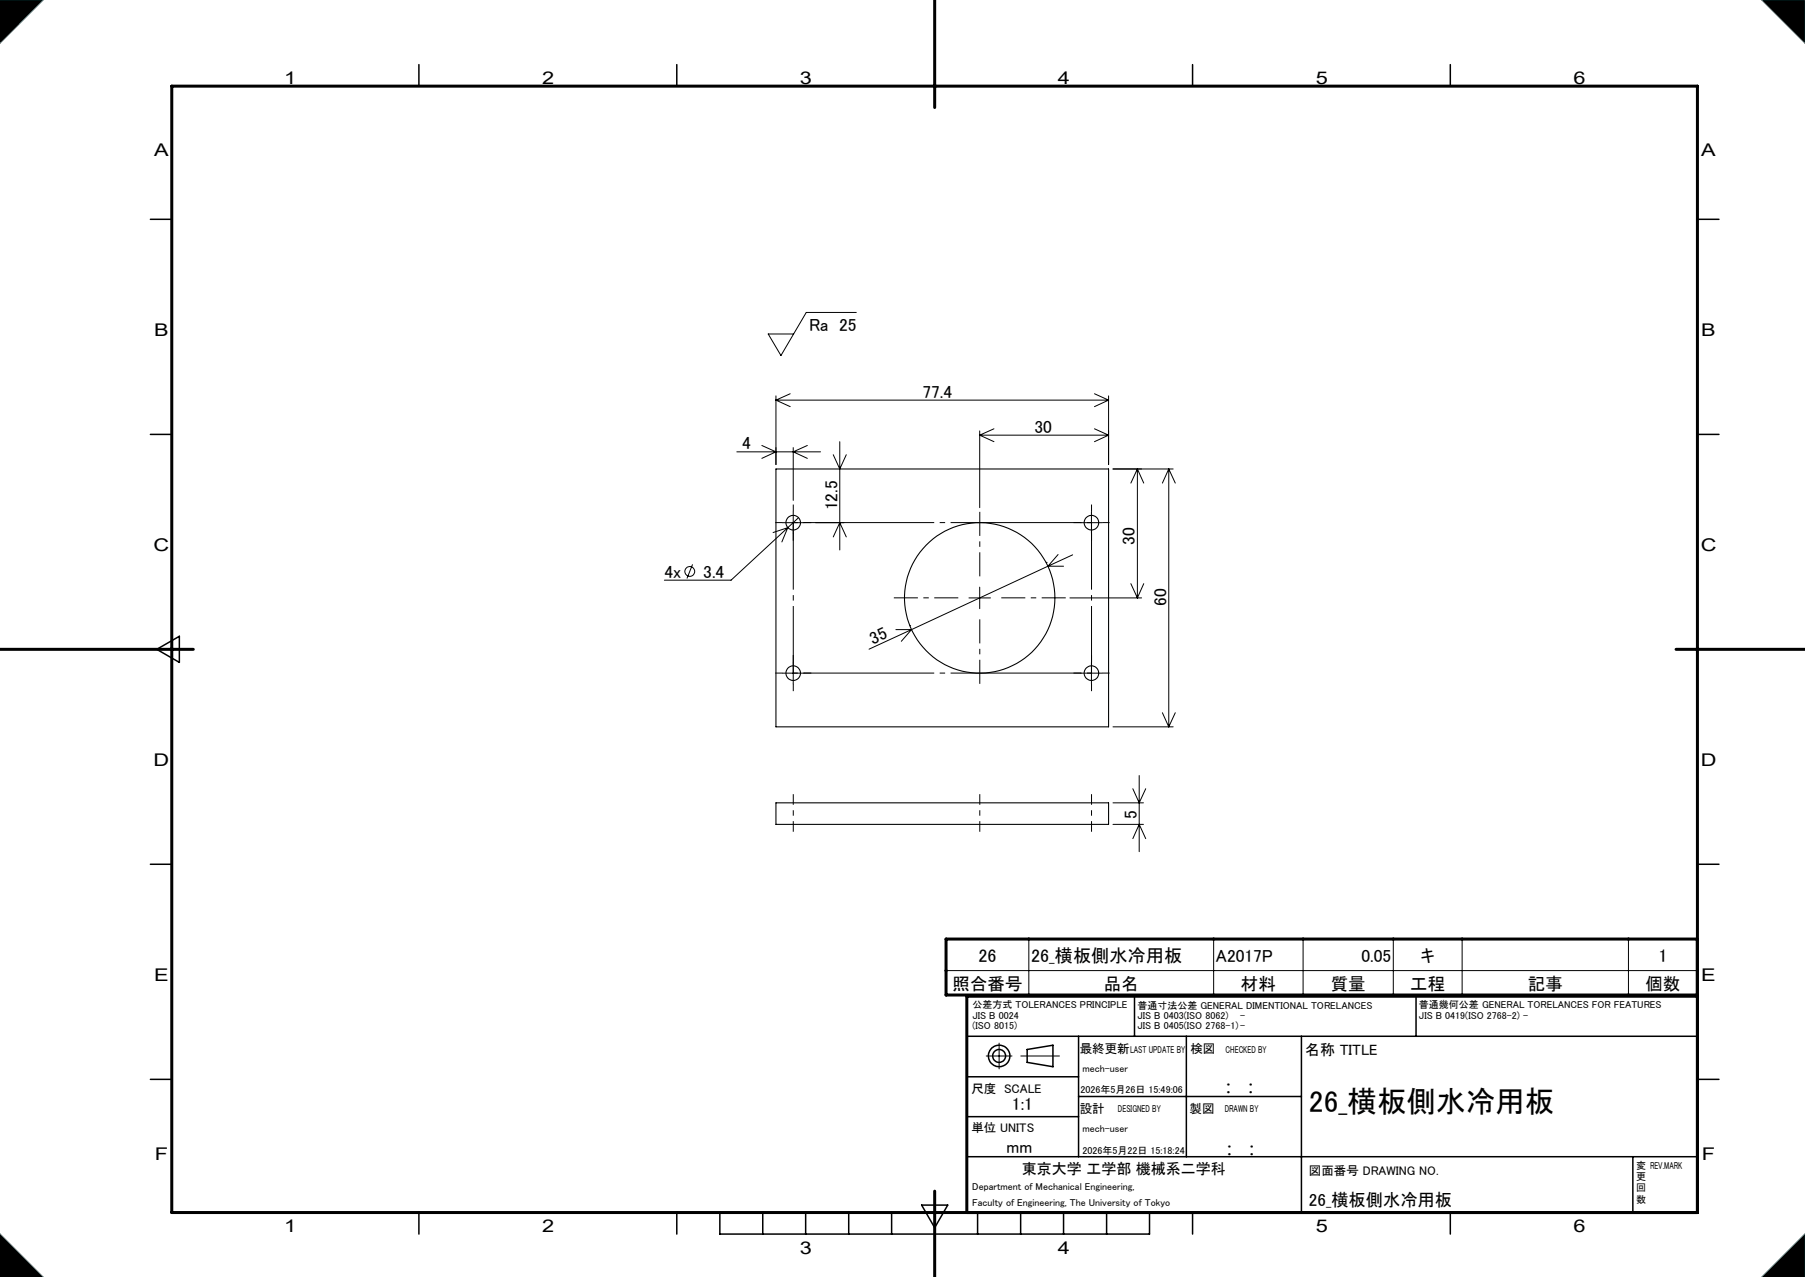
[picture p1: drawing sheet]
<svg xmlns="http://www.w3.org/2000/svg" width="420mm" height="297mm" viewBox="0 0 420 297" stroke-linecap="round" stroke-linejoin="round" font-family="sans-serif">
<g fill="none" stroke="#000" stroke-width=".25">
<path d="M180.6 109.1h77.4v59.9h-77.4zM180.6 186.7h77.4v5h-77.4z"/>
<circle cx="184.6" cy="121.6" r="1.7"/>
<circle cx="228" cy="139" r="17.5"/>
<circle cx="254" cy="121.6" r="1.69"/>
<circle cx="184.6" cy="156.6" r="1.7"/>
<circle cx="254" cy="156.6" r="1.69"/>
</g>
<g fill="none" stroke="#000" stroke-width=".35">
<path d="M97.5 15v5M157.5 15v5M277.5 15v5M337.5 15v5M35 51h5M395 51h5M35 101h5M395 101h5M36.5 151l5.2-3v6.1zM35 201h5M395 201h5M264 231.7v9.3"/>
<path d="M329.5 231.7v9.3M35 251h5M225 241h170M225 250.4h26M225 259.7h26M245 248.1v-5l-6 1v3l6 1M251 241v28M251 255h51.8M276 241v28M302.8 241v41M395 251h5M225 269h170"/>
<path d="M379.9 269v13M97.5 282v5M157.5 282v5M167.5 282v5h100v-5M177.5 282v5M187.5 282v5M197.5 282v5M207.5 282v5M214.5 280.3h6l-3 5.2zM227.5 282v5M237.5 282v5M247.5 282v5"/>
<path d="M257.5 282v5M277.5 282v5M337.5 282v5"/>
<circle cx="232.5" cy="245.6" r="2.5"/>
<circle cx="232.5" cy="245.6" r="1.5"/>
</g>
<g fill="none" stroke="#000" stroke-width=".23">
<path d="M0 0h10l-10 10zM410 0h10v10zM199.2 72.7h-11.6l-5.9 10-2.9-5h5.9M180.6 92.1v16M180.6 93.1h77.4M180.6 93.1l3.3 1.5M183.9 91.6l-3.3 1.5M231.3 99.7l-3.3 1.5M254.7 91.6l3.3 1.5M254.7 99.7l3.3 1.5M258 92.1v16M258 93.1l-3.3 1.5"/>
<path d="M171.4 105.1h19.5M177.3 103.6l3.3 1.5-3.3 1.5M184.6 104.1v12.3M184.6 119.1v5M187.9 103.6l-3.3 1.5 3.3 1.5M193.9 105.8l1.5 3.3 1.5-3.3M195.4 102.7v25.2M228 100.2v17.9M228 101.2h30M228 101.2l3.3 1.5M254 119.1v5M258 101.2l-3.3 1.5"/>
<path d="M259 109.1h14M264.7 109.1v30M264.7 109.1l1.4 3.3M264.7 109.1l-1.6 3.3M272 109.1v59.9M272 109.1l1.5 3.3M272 109.1l-1.5 3.3M161.1 131.3l-1.3 3.2M182.1 121.6h5M183.3 122.7l-13.2 12.2h-15.5M183.3 122.7l-3.4 1.2M183.3 122.7l-1.4 3.3"/>
<path d="M185.8 120.4l-2.5 2.3M189.8 121.6h6.6M193.9 124.9l1.5-3.3 1.5 3.3M225.5 139.1h5M228 136.6v5M243.4 130.8h.1M243.8 131.7l-41.6 19.3M243.8 131.7h3.7M246.2 129l-2.4 2.7M249 139.1h16.6M249.6 129l-5.8 2.7M251.5 121.6h5"/>
<path d="M263.1 135.7l1.6 3.4M266.1 135.7l-1.4 3.4M182.1 156.6h5M184.6 154.1v5M208.5 146.4h3.6l-2.4 2.8M211.7 145.5h.1M251.5 156.6h5M254 154.1v5M259 169h14M270.5 165.8l1.5 3.2M273.5 165.8l-1.5 3.2M259 186.7h7.1"/>
<path d="M259 191.7h7.1M263.6 183.4l1.5 3.3 1.5-3.3M263.6 195l1.5-3.3 1.5 3.3M265.1 180.4v17.7M239.4 218.4v13M282.4 218.4v13M303.2 218.4v13M324.2 218.4v13M340.2 218.4v13M378.9 218.4v13M220.1 225.7h174.8M229.5 245.6h6"/>
<path d="M232.5 242.6v6M237.5 245.6h9M0 287l10 10h-10zM410 297l10-10v10z"/>
<circle cx="160.5" cy="132.9" r="1.15"/>
</g>
<path d="M217.5 0v25M40 20h355v262h-355zM0 151h45M390 151h30M220.1 218.4h174.8v13h-174.8zM395 231.7h-170v50.3M217.5 277v20" fill="none" stroke="#000" stroke-width=".7"/>
<path d="M0 0h10l-10 10zM410 0h10v10zM0 287l10 10h-10zM410 297l10-10v10z" fill="none" stroke="#0ff" stroke-width=".23"/>
<path d="M0 0v10l10-10zM410 0l10 10v-10zM410 297h10v-10zM0 287v10h10z" fill-rule="evenodd" fill="#000"/>
<path d="M223 139h-15M228 134v-15M233 139h15M228 144v15" fill="none" stroke="#000" stroke-width=".23" stroke-dasharray="30.5 1.3 1.3 1.3" stroke-dashoffset="24.9" stroke-linecap="butt"/>
<g fill="none" stroke="#000" stroke-width=".23" stroke-dasharray="30.5 1.3 1.3 1.3" stroke-linecap="butt">
<path d="M184.6 119v-1.7M254 119v-1.7M182.1 121.5h-1.7M184.6 124v1.7M187.1 121.5h1.7M251.5 121.5h-1.7M254 124v1.7M256.5 121.5h1.7M182.1 156.5h-1.7M184.6 154v-1.7M184.6 159v1.7M187.1 156.5h1.7"/>
<path d="M251.5 156.5h-1.7M254 154v-1.7M254 159v1.7M256.5 156.5h1.7"/>
</g>
<path d="M184.6 121.5h69.4M254 156.5h-69.4" fill="none" stroke="#000" stroke-width=".23" stroke-dasharray="30.5 1.3 1.3 1.3" stroke-dashoffset="-2.3" stroke-linecap="butt"/>
<path d="M254 121.5v35M184.6 156.5v-35" fill="none" stroke="#000" stroke-width=".23" stroke-dasharray="30.5 1.3 1.3 1.3" stroke-dashoffset="14.9" stroke-linecap="butt"/>
<path d="M184.6 193.4v-8.7M228 184.7v8.7M254 184.7v8.7" fill="none" stroke="#000" stroke-width=".23" stroke-dasharray="30.5 1.3 1.3 1.3" stroke-dashoffset="28" stroke-linecap="butt"/>
<text font-size="7" x="304.6" y="258.7">26_横板側水冷用板</text>
<g font-size="4.2">
<text x="227.7" y="223.8">26</text>
<text x="239.9" y="223.8">26_横板側水冷用板</text>
<text x="385.9" y="223.8">1</text>
</g>
<g font-size="4.1">
<text x="66.1" y="19.6">1</text>
<text x="126.1" y="19.6">2</text>
<text x="186.1" y="19.6">3</text>
<text x="246.1" y="19.6">4</text>
<text x="306.1" y="19.6">5</text>
<text x="366.1" y="19.6">6</text>
<text x="35.9" y="36.3">A</text>
<text x="395.9" y="36.3">A</text>
<text x="188.3" y="77.1">Ra 25</text>
<text x="35.9" y="78.1">B</text>
<text x="395.9" y="78.1">B</text>
<text x="214.6" y="92.5">77.4</text>
<text x="240.7" y="100.6">30</text>
<text x="172.7" y="104.5">4</text>
<text x="194.8" y="118.7" transform="rotate(-90 194.8 118.7)">12.5</text>
<text x="35.8" y="128.1">C</text>
<text x="264.1" y="126.7" transform="rotate(-90 264.1 126.7)">30</text>
<text x="395.8" y="128.1">C</text>
<text x="154.6" y="134.4">4x</text>
<text x="163.6" y="134.4">3.4</text>
<text x="271.4" y="140.9" transform="rotate(-90 271.4 140.9)">60</text>
<text x="203.1" y="149.9" transform="rotate(-25 203.1 149.9)">35</text>
<text x="35.8" y="178.1">D</text>
<text x="395.8" y="178.1">D</text>
<text x="264.5" y="190.4" transform="rotate(-90 264.5 190.4)">5</text>
<text x="282.9" y="223.8">A2017P</text>
<text x="316.8" y="223.8">0.05</text>
<text x="330.6" y="223.8">キ</text>
<text x="35.9" y="228.1">E</text>
<text x="221.6" y="230.3">照合番号</text>
<text x="256.9" y="230.3">品名</text>
<text x="288.8" y="230.3">材料</text>
<text x="309.6" y="230.3">質量</text>
<text x="328.1" y="230.3">工程</text>
<text x="355.5" y="230.3">記事</text>
<text x="382.9" y="230.3">個数</text>
<text x="395.9" y="228.1">E</text>
<text x="285.2" y="254.2">:</text>
<text x="290.4" y="254.2">:</text>
<text x="235.5" y="258.1">1:1</text>
<text x="36" y="269.8">F</text>
<text x="234.2" y="268.3">mm</text>
<text x="285.4" y="268.7">:</text>
<text x="290.6" y="268.7">:</text>
<text x="396" y="269.8">F</text>
<text x="304.6" y="280.5">26_横板側水冷用板</text>
<text x="66.1" y="286.6">1</text>
<text x="126.1" y="286.6">2</text>
<text x="306.1" y="286.6">5</text>
<text x="366.1" y="286.6">6</text>
<text x="186.1" y="291.6">3</text>
<text x="246.1" y="291.6">4</text>
</g>
<g font-size="3.5">
<text x="303.7" y="245.4">名称 TITLE</text>
<text x="237.7" y="273">東京大学 工学部 機械系二学科</text>
</g>
<g font-size="2.9">
<text x="251.3" y="244.9">最終更新</text>
<text x="277" y="244.9">検図</text>
<text x="226" y="254.1">尺度 SCALE</text>
<text x="226" y="263.2">単位 UNITS</text>
<text x="251.3" y="258.7">設計</text>
<text x="276.8" y="258.8">製図</text>
<text x="304.6" y="273.3">図面番号 DRAWING NO.</text>
</g>
<g font-size="2.3">
<text x="226.3" y="234.5">公差方式 TOLERANCES PRINCIPLE</text>
<text x="226.3" y="236.9">JIS B 0024</text>
<text x="226.3" y="239.3">(ISO 8015)</text>
<text x="264.7" y="234.6">普通寸法公差 GENERAL DIMENTIONAL TORELANCES</text>
<text x="264.7" y="237">JIS B 0403(ISO 8062)</text>
<text x="264.7" y="239.4">JIS B 0405(ISO 2768-1)-</text>
<text x="288.6" y="237">-</text>
<text x="330.2" y="234.5">普通幾何公差 GENERAL TORELANCES FOR FEATURES</text>
<text x="330.2" y="236.9">JIS B 0419(ISO 2768-2) -</text>
<text x="263" y="244.9">LAST UPDATE BY</text>
<text x="285.2" y="244.8">CHECKED BY</text>
<text x="251.9" y="249.4">mech-user</text>
<text x="251.4" y="254.1">2026年5月26日 15:49:06</text>
<text x="251.9" y="263.3">mech-user</text>
<text x="260.1" y="258.7">DESIGNED BY</text>
<text x="285" y="258.7">DRAWN BY</text>
<text x="251.9" y="268.3">2026年5月22日 15:18:24</text>
<text x="380.7" y="274.4">更</text>
<text x="380.7" y="271.8">変 REV.MARK</text>
<text x="226.2" y="280.5">Faculty of Engineering, The University of Tokyo</text>
<text x="226.2" y="276.8">Department of Mechanical Engineering,</text>
<text x="380.7" y="279.7">数</text>
<text x="380.7" y="277.1">回</text>
</g>
</svg>
